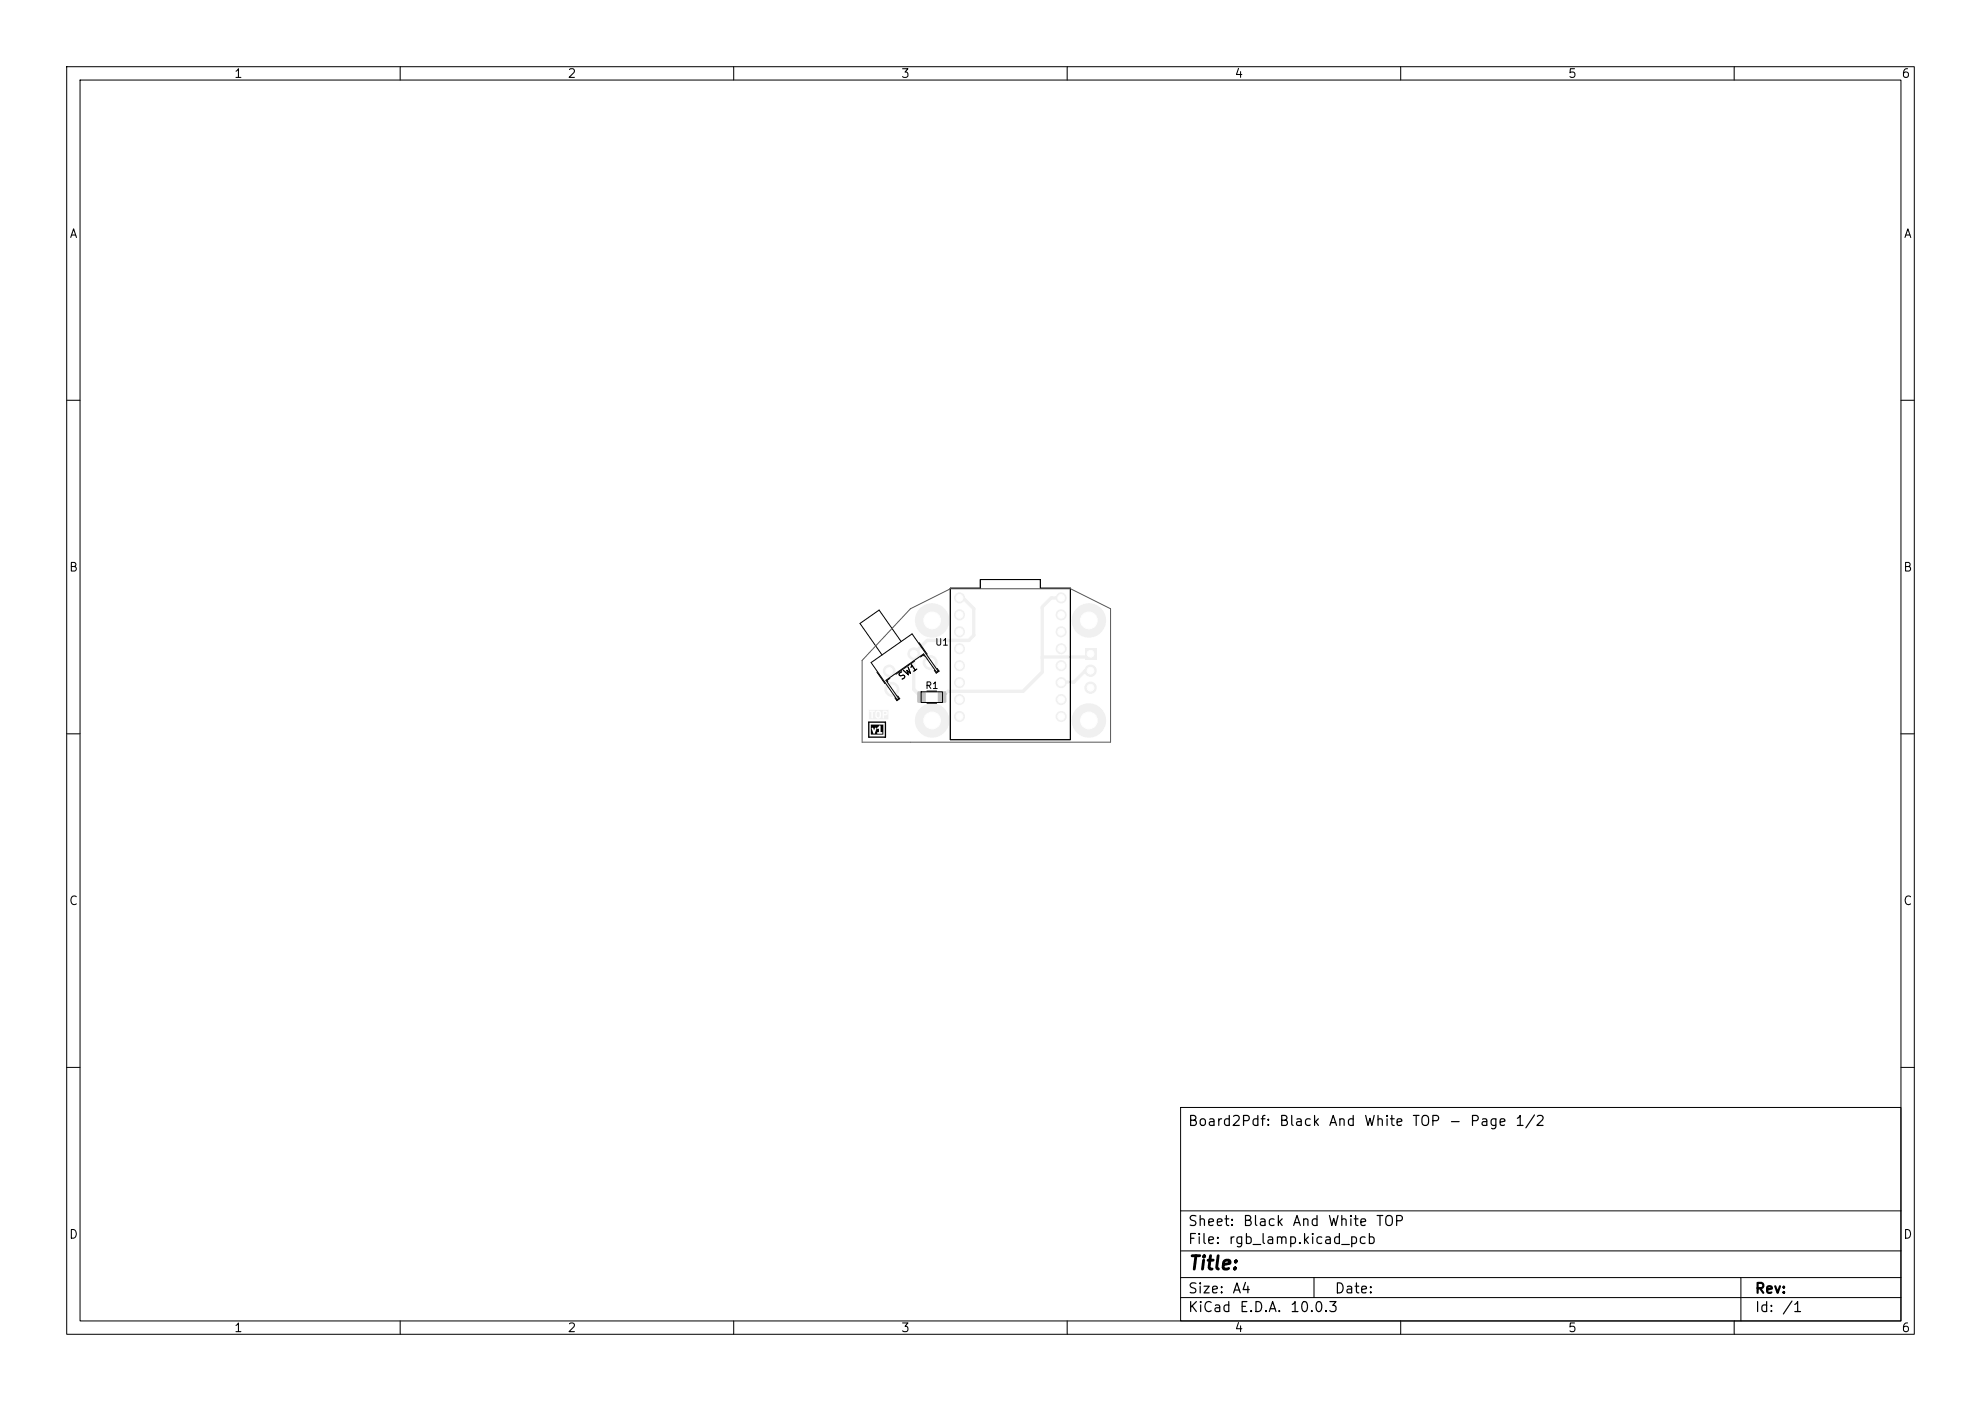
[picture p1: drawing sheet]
<svg xmlns="http://www.w3.org/2000/svg" width="297mm" height="210mm" viewBox="0 0 297 210" stroke-linecap="round" stroke-linejoin="round" font-family="sans-serif">
<g fill="#f0f0f0">
<path d="M131.5 106.7l.4 .1v.5l-.2 .2-.2-.1-.1-.4z"/>
<path d="M132.5 106.7h.3l.1 .3h-.4z"/>
<path d="M130.3 106.4h2.9v1.4h-2.9v-1.2l.4 .1v1l.2-.1v-.6h.3l.1 .5 .3 .2h.2l.3-.2v-.6l-.1-.3h.3l.1 1.1 .1-.1v-.4h.5l.1-.2-.1-.3-.2-.2h-.4l-.1 .1-.7-.1-.3 .2-.1 .3h-.3v-.3h.2v-.2l-.8 .1z"/>
<path d="M140.7 103.7h1.1v1.6h-1.1z"/>
<path d="M137.6 103.7h1.1v1.6h-1.1z"/>
</g>
<g fill="#f0f0f0" stroke="#f0f0f0" stroke-width=".15">
<circle cx="159.1" cy="107.4" r=".75"/>
<circle cx="159.1" cy="104.9" r=".75"/>
<circle cx="159.1" cy="102.3" r=".75"/>
<circle cx="159.1" cy="99.8" r=".75"/>
<circle cx="159.1" cy="94.7" r=".75"/>
<circle cx="159.1" cy="97.2" r=".75"/>
<circle cx="143.9" cy="89.6" r=".75"/>
<circle cx="159.1" cy="89.6" r=".75"/>
<circle cx="143.9" cy="92.2" r=".75"/>
<circle cx="143.9" cy="94.7" r=".75"/>
<circle cx="143.9" cy="97.2" r=".75"/>
<circle cx="143.9" cy="99.8" r=".75"/>
<circle cx="143.9" cy="102.3" r=".75"/>
<circle cx="143.9" cy="104.9" r=".75"/>
<circle cx="143.9" cy="107.4" r=".75"/>
<circle cx="159.1" cy="92.2" r=".75"/>
<circle cx="133.7" cy="103.3" r="1.05"/>
<circle cx="139.5" cy="99.3" r="1.05"/>
<circle cx="133.3" cy="100.6" r=".87"/>
<circle cx="137" cy="98" r=".87"/>
</g>
<path d="M162.6 97.2h1.7v1.7h-1.7z" fill="#f0f0f0"/>
<g fill="#f0f0f0" stroke="#f0f0f0" stroke-width=".15">
<circle cx="163.5" cy="100.5" r=".85"/>
<circle cx="163.5" cy="103.1" r=".85"/>
<circle cx="139.7" cy="108" r="2.5"/>
<circle cx="163.2" cy="93" r="2.5"/>
<circle cx="139.7" cy="93" r="2.5"/>
<circle cx="163.2" cy="108" r="2.5"/>
</g>
<path d="M143.9 89.6h.5l1.6 1.7v4l-.8 .7h-6.2l-2 2v5.4l1.2 1.1M159.1 89.6h-1.5l-1.4 1.4v9.8l-2.8 2.8h-11.3l-.9 .9M163.5 98l-.5 .5h-6.8M163.5 100.5h-.8l-1.7 1.8h-1.9" fill="none" stroke="#f0f0f0" stroke-width=".5"/>
<g fill="#fff" stroke="#fff" stroke-width=".15">
<circle cx="139.8" cy="108" r="1.25"/>
<circle cx="163.2" cy="93" r="1.25"/>
<circle cx="139.8" cy="93" r="1.25"/>
<circle cx="163.2" cy="108" r="1.25"/>
<circle cx="159.1" cy="107.4" r=".5"/>
<circle cx="159.1" cy="104.9" r=".5"/>
<circle cx="159.1" cy="102.3" r=".5"/>
<circle cx="159.1" cy="99.8" r=".5"/>
<circle cx="159.1" cy="94.7" r=".5"/>
<circle cx="159.1" cy="97.2" r=".5"/>
<circle cx="143.9" cy="89.6" r=".5"/>
<circle cx="159.1" cy="89.6" r=".5"/>
<circle cx="143.9" cy="92.2" r=".5"/>
<circle cx="143.9" cy="94.7" r=".5"/>
<circle cx="143.9" cy="97.2" r=".5"/>
<circle cx="143.9" cy="99.8" r=".5"/>
<circle cx="143.9" cy="102.3" r=".5"/>
<circle cx="143.9" cy="104.9" r=".5"/>
<circle cx="143.9" cy="107.4" r=".5"/>
<circle cx="159.1" cy="92.2" r=".5"/>
<circle cx="133.7" cy="103.3" r=".65"/>
<circle cx="139.5" cy="99.3" r=".65"/>
<circle cx="133.3" cy="100.6" r=".49"/>
<circle cx="137" cy="98" r=".5"/>
<circle cx="163.5" cy="98" r=".5"/>
<circle cx="163.5" cy="100.5" r=".5"/>
<circle cx="163.5" cy="103.1" r=".5"/>
</g>
<g fill="#c4c4c4">
<path d="M140.7 103.7h1.1v1.6h-1.1z"/>
<path d="M137.6 103.7h1.1v1.6h-1.1z"/>
</g>
<path d="M130.2 108.3h2.6v2.2h-2.6z" fill="none" stroke="#000" stroke-width=".2"/>
<path d="M130.6 108.6h1.8v1.5h-1.8v-.9h.1l.2 .7 .2 .1 .3-.9 .2 .2 .2-.1v.5h-.2a.12 .12 0 0 0-.1 .2 .12 .12 0 0 0 .1 .1h.6a.12 .12 0 0 0 .1-.1 .12 .12 0 0 0-.1-.2h-.2v-1l-.5 .4h-.3l-.2 .4-.1-.3a.12 .12 0 0 0-.1-.1 .12 .12 0 0 0-.1 .1h-.1z" fill="#000"/>
<g fill="none" stroke="#000" stroke-width=".15">
<path d="M10 10h277v190h-277zM12 12h273v186h-273zM60 10v2M110 10v2M160 10v2M210 10v2M260 10v2M10 60h2M285 60h2M130.6 99.3l6.1-4.3 3.9 5.6-.2 .2-1.9-2.8-5.7 4 1.9 2.7-.2 .2zM135.1 96.2l-3.3-4.8-2.9 2.1 3.3 4.7M137.1 99.1l-2.8 2"/>
<path d="M137.8 96.3l1.2 1.8M138.6 98.4l-.2-.2-.4 .3M142.5 88.2h4.5v-1.3h9v1.3h4.5v22.7h-18zM10 110h2M131.5 100.8l1.2 1.7M133.4 101.7l-.4 .3 .1 .2M134.6 104.3l.3 .4-.4 .3-.3-.4M138.1 103.7h3.2v1.6h-3.2zM139 103.6h1.4M139 105.4h1.4M140.5 100.2l.3 .4-.4 .3-.3-.4M285 110h2"/>
<path d="M10 160h2M177 166h108v32h-108zM285 160h2M60 198v2M110 198v2M160 198v2M177 194.5h108M177 191.5h108M177 187.5h108M177 181.5h108M197 191.5v3M210 198v2"/>
<path d="M260 198v2M261 191.5v6.5"/>
</g>
<path d="M136.5 91.3l6-3h18l6 3v20h-37.2v-12.3z" fill="none" stroke="#575757" stroke-width=".15"/>
<text font-size="2" x="178" y="190.8">Title:</text>
<g font-size="1.5">
<text x="178" y="169.2">Board2Pdf:</text>
<text x="191.7" y="169.2">Black</text>
<text x="199.1" y="169.2">And</text>
<text x="204.4" y="169.2">White</text>
<text x="211.6" y="169.2">TOP</text>
<text x="217.1" y="169.2">-</text>
<text x="220.3" y="169.2">Page</text>
<text x="227.1" y="169.2">1/2</text>
<text x="178" y="184.2">Sheet:</text>
<text x="186.2" y="184.2">Black</text>
<text x="193.7" y="184.2">And</text>
<text x="199" y="184.2">White</text>
<text x="206.2" y="184.2">TOP</text>
<text x="178" y="186.9">File:</text>
<text x="184.1" y="186.9">rgb_lamp.kicad_pcb</text>
<text x="178" y="197.1">KiCad</text>
<text x="178" y="194.3">Size:</text>
<text x="184.7" y="194.3">A4</text>
<text x="185.7" y="197.1">E.D.A.</text>
<text x="193.3" y="197.1">10.0.3</text>
<text x="200" y="194.3">Date:</text>
<text x="263" y="194.3">Rev:</text>
<text x="263" y="197.1">Id:</text>
<text x="267.1" y="197.1">/1</text>
</g>
<g font-size="1.3">
<text x="35" y="12">1</text>
<text x="85" y="12">2</text>
<text x="135" y="12">3</text>
<text x="185" y="12">4</text>
<text x="235" y="12">5</text>
<text x="285" y="12">6</text>
<text x="10.3" y="36">A</text>
<text x="285.4" y="36">A</text>
<text x="10.3" y="86">B</text>
<text x="285.3" y="86">B</text>
<text x="10.3" y="136">C</text>
<text x="285.3" y="136">C</text>
<text x="10.3" y="186">D</text>
<text x="285.3" y="186">D</text>
<text x="35" y="200">1</text>
<text x="85" y="200">2</text>
<text x="135" y="200">3</text>
<text x="185" y="200">4</text>
<text x="235" y="200">5</text>
<text x="285" y="200">6</text>
</g>
<g font-size="1">
<text x="140.1" y="97">U1</text>
<text x="135.2" y="102.2" transform="rotate(-35 135.2 102.2)">SW1</text>
<text x="138.6" y="103.5">R1</text>
</g>
</svg>
